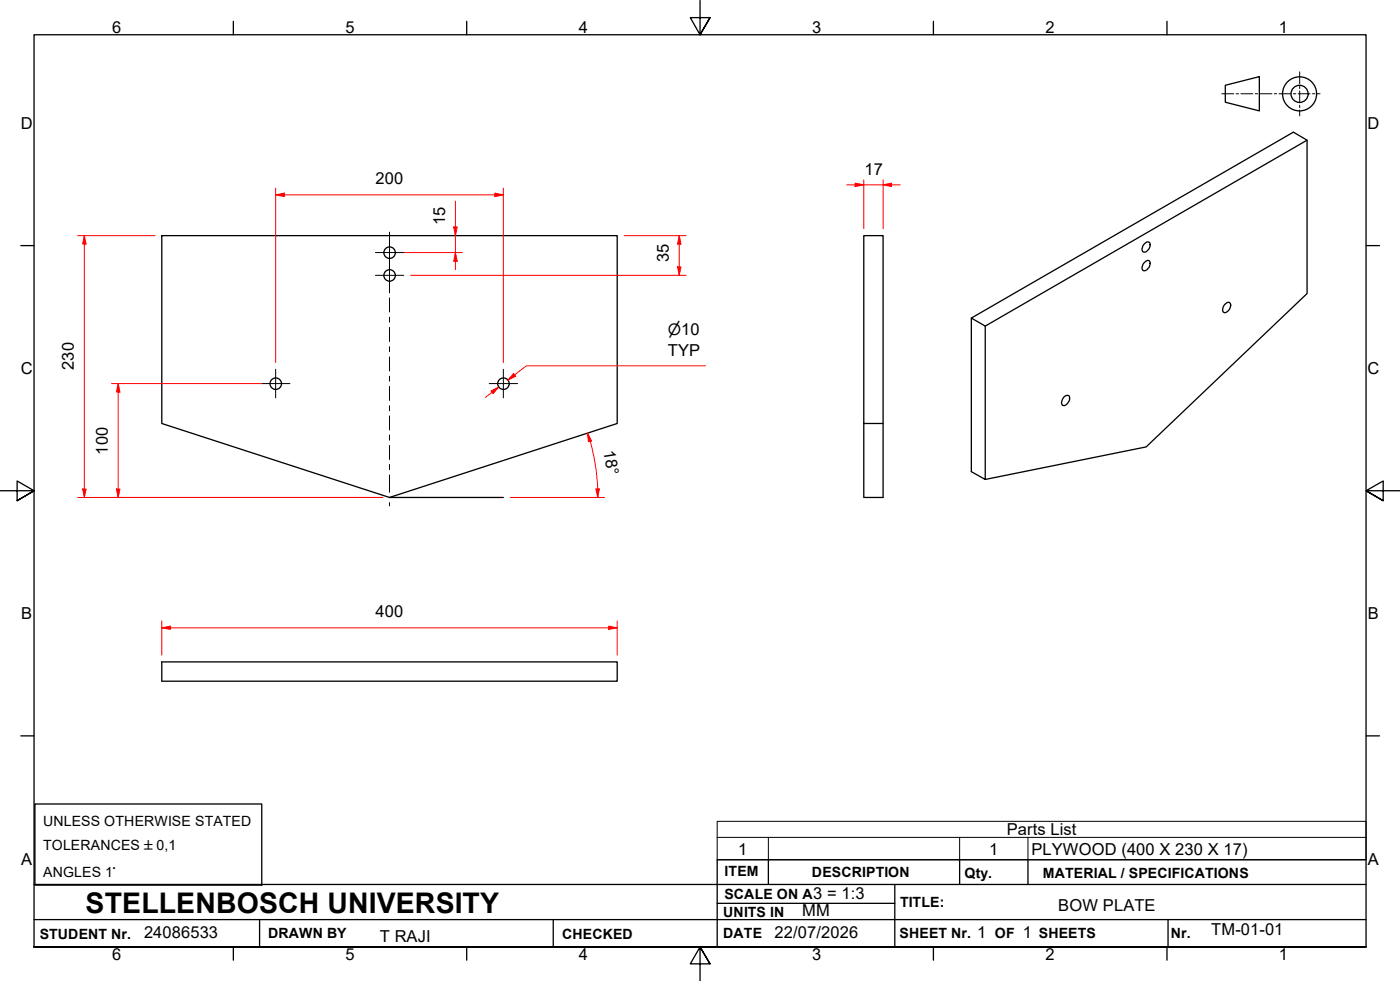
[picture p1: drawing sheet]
<svg xmlns="http://www.w3.org/2000/svg" width="410mm" height="287mm" viewBox="0 0 410 287" stroke-linecap="round" stroke-linejoin="round" font-family="sans-serif">
<!-- layer: Visible Edges(ISO) -->
<g fill="none" stroke="#000" stroke-width=".38">
<path d="M382.7 41l-94.2 54.5M47.4 69h133.3v55l-66.7 21.6-66.6-21.6zM252.9 69h5.7v55h-5.7zM335.2 76.7a.86 .86 0 0 1 1.2-.4 .86 .86 0 0 1 .3 1.2 1.75 1.75 0 0 1-2.1 1.6l-.2-.9 .2-.8zM335.2 71.3a.85 .85 0 0 1 1.2-.4 .85 .85 0 0 1 .3 1.1 1.75 1.75 0 0 1-2.1 1.7l-.2-.9 .2-.8zM284.4 93.1l4.1 2.4v44.8l-4.1-2.2zM284.4 93.1l94.3-54.4 4 2.3v44.9l-47.1 44.9-47.1 9.5M358.5 89.3l.3-.3a.86 .86 0 0 1 1.2-.5 .86 .86 0 0 1 .3 1.2 1.73 1.73 0 0 1-2 1.7l-.3-.9zM311.6 116.2a.88 .88 0 0 1 1.2-.4 .88 .88 0 0 1 .4 1.1 1.81 1.81 0 0 1-2.1 1.7l-.3-.9zM252.9 124v21.6h5.7v-21.6M47.4 193.8h133.3v5.6h-133.3z"/>
<circle cx="114.1" cy="74" r="1.68"/>
<circle cx="114.1" cy="80.6" r="1.68"/>
<circle cx="80.7" cy="112.3" r="1.68"/>
<circle cx="147.4" cy="112.3" r="1.68"/>
</g>
<!-- layer: Symbols(ISO) -->
<path d="M210 245.1v-4.7h190v4.7M210 245.1v6.6h190v-6.6M210 245.1h190M225 245.1v6.6M281 245.1v6.6M301 245.1v6.6" fill="none" stroke="#000" stroke-width=".29"/>
<!-- layer: Border_0 -->
<g fill="none" stroke="#000" stroke-width=".38">
<path d="M68.3 6.2v4M136.7 6.2v4M205 .1v10.1l-2.9-5h5.8l-2.9 5 2.9-5M273.3 6.2v4M341.7 6.2v4M6.1 71.9h3.9M400 71.9h3.9M0 143.7h10l-5-2.9v5.8l5-2.9-5 2.9M410 143.7h-10l5-2.9v5.8l-5-2.9 5 2.9M6.1 215.4h3.9M400 215.4h3.9M10 277.2v-267h390v267h-390h390"/>
<path d="M68.3 277.2v3.9M136.7 277.2v3.9M273.3 277.2v3.9M341.7 277.2v3.9M207.9 282.1l-2.9-4.9 2.9 4.9h-5.8l2.9-4.9v10"/>
</g>
<!-- layer: Sketch Geometry(ISO) -->
<g fill="none" stroke="#000" stroke-width=".38">
<path d="M358.8 25l9.9-2.6v10.1l-9.9-2.6zM114 145.6h33.4M10.2 235.3h66.4v23.8h-66.4zM10 258.9h390M225 251.7v7.2M262 258.9v18.3M281 251.7v7.2M301 251.7v7.2M400 251.7h-190v25.5M10 277.2h390M10 269.2h390M76 269.2v8"/>
<path d="M162 269.2v8M210 264.4h52M342 269.2v8"/>
<circle cx="380.5" cy="27.5" r="5"/>
<circle cx="380.5" cy="27.5" r="2.51"/>
</g>
<g fill="none" stroke="#000" stroke-width=".29">
<path d="M357.8 27.4h3.5M361.9 27.4h.7M363.3 27.4h3.5M367.5 27.4h.7M368.9 27.4h3.5M373.1 27.4h.7M374.5 27.4h3.5M378.7 27.4h.7M380.1 27.4h3.5M380.6 21v3.5M380.6 25.2v.7M380.6 26.6v3.5"/>
<path d="M380.6 30.8v.7M380.6 32.2v1.7M384.3 27.4h.7M385.7 27.4h.8"/>
</g>
<!-- layer: Dimensions(ISO) -->
<path d="M24.7 69v2.5" fill="none" stroke="#f00" stroke-width=".29"/>
<path d="M24.7 69l.5 2.5h-1z" fill="#f00"/>
<path d="M24.7 69l.5 2.5h-1zM24.7 143.1v2.5" fill="none" stroke="#f00" stroke-width=".29"/>
<path d="M24.2 143.1h1l-.5 2.5z" fill="#f00"/>
<path d="M22.7 69h22.7M24.7 71.5v71.6M150.7 109.7l-2 1.6M22.7 145.6h89.4M24.2 143.1h1l-.5 2.5z" fill="none" stroke="#f00" stroke-width=".29"/>
<!-- layer: Center Mark(ISO) -->
<path d="M114 76.5v8.3M109.9 80.6h8.3M76.6 112.3h8.3M80.7 108.1v8.4M143.3 112.3h8.3M147.4 108.1v8.4" fill="none" stroke="#000" stroke-width=".29"/>
<!-- layer: Centerline(ISO) -->
<g fill="none" stroke="#000" stroke-width=".29">
<path d="M114 68v6.1M114 75.6v1.5M114 78.6v4.1M114 84.2v1.5M114 87.2v4.1M114 92.9v1.4M114 95.8v4.2M114 101.5v1.4M114 104.5v4.1M114 110.1v1.5M114 113.1v4.1M114 118.8v1.4"/>
<path d="M114 121.7v4.2M114 127.3v1.6M114 130.4v4.1M114 136v1.5M114 139v5.1M114 147.1v1"/>
</g>
<!-- layer: Dimensions(ISO) -->
<path d="M150.4 109.4l.6 .7-2.3 1.2z" fill="#f00"/>
<path d="M146 113.3l-1.9 1.5M150.4 109.4l.6 .7-2.3 1.2z" fill="none" stroke="#f00" stroke-width=".29"/>
<path d="M143.8 114.4l2.2-1.1-1.6 1.9z" fill="#f00"/>
<path d="M250.4 54.1h2.5M143.8 114.4l2.2-1.1-1.6 1.9zM144.1 114.8l-2 1.5M206.6 107.1h-52.5l-5.4 4.2" fill="none" stroke="#f00" stroke-width=".29"/>
<path d="M250.4 53.6l2.5 .5-2.5 .5z" fill="#f00"/>
<path d="M250.4 53.6l2.5 .5-2.5 .5zM258.6 54.1h2.4" fill="none" stroke="#f00" stroke-width=".29"/>
<path d="M258.6 54.1l2.4-.5v1z" fill="#f00"/>
<path d="M247.9 54.1h2.5M252.9 54.1h5.7M252.9 52.7v14.2M258.6 54.1l2.4-.5v1zM258.6 52.7v14.2M261 54.1h2.6M34.6 112.3v2.5" fill="none" stroke="#f00" stroke-width=".29"/>
<path d="M34.6 112.3l.5 2.5h-1z" fill="#f00"/>
<path d="M34.6 112.3l.5 2.5h-1zM34.6 143.1v2.5" fill="none" stroke="#f00" stroke-width=".29"/>
<path d="M34.1 143.1h1l-.5 2.5z" fill="#f00"/>
<path d="M198.9 69v2.5M32.6 112.3h44M34.6 114.8v28.3M32.6 145.6h79.5M34.1 143.1h1l-.5 2.5z" fill="none" stroke="#f00" stroke-width=".29"/>
<path d="M198.9 69l.5 2.5h-1z" fill="#f00"/>
<path d="M198.9 69l.5 2.5h-1zM198.9 78.1v2.5" fill="none" stroke="#f00" stroke-width=".29"/>
<path d="M198.4 78.1h1l-.5 2.5z" fill="#f00"/>
<path d="M80.7 57h2.5M182.8 69h18.1M198.4 78.1h1l-.5 2.5zM198.9 71.5v6.6M120.2 80.6h80.7" fill="none" stroke="#f00" stroke-width=".29"/>
<path d="M80.7 57l2.5-.5v1z" fill="#f00"/>
<path d="M80.7 57l2.5-.5v1zM144.9 57h2.5" fill="none" stroke="#f00" stroke-width=".29"/>
<path d="M144.9 56.5l2.5 .5-2.5 .5z" fill="#f00"/>
<path d="M80.7 55.1v51M83.2 57h61.7M144.9 56.5l2.5 .5-2.5 .5zM147.4 55.1v51M172 126.8l.8 2.4" fill="none" stroke="#f00" stroke-width=".29"/>
<path d="M172 126.8l1.2 2.2-.9 .3z" fill="#f00"/>
<path d="M172 126.8l1.2 2.2-.9 .3zM175 143.1v2.5" fill="none" stroke="#f00" stroke-width=".29"/>
<path d="M174.5 143.1h1l-.5 2.5z" fill="#f00"/>
<path d="M172.8 129.1l1.5 6.9 .7 7.1M149.4 145.6h27.6M174.5 143.1h1l-.5 2.5zM47.4 183.8h2.5" fill="none" stroke="#f00" stroke-width=".29"/>
<path d="M47.4 183.8l2.5-.5v.9z" fill="#f00"/>
<path d="M47.4 183.8l2.5-.5v.9zM178.2 183.8h2.5" fill="none" stroke="#f00" stroke-width=".29"/>
<path d="M178.2 183.3l2.5 .5-2.5 .4z" fill="#f00"/>
<path d="M133.3 66.4v2.6M47.4 181.8v10M49.9 183.8h128.3M178.2 183.3l2.5 .5-2.5 .4zM180.7 181.8v10" fill="none" stroke="#f00" stroke-width=".29"/>
<!-- layer: Center Mark(ISO) -->
<path d="M109.9 73.9h8.3M114 69.8v8.3" fill="none" stroke="#000" stroke-width=".29"/>
<!-- layer: Dimensions(ISO) -->
<path d="M132.8 66.4h1.1l-.6 2.6z" fill="#f00"/>
<path d="M132.8 66.4h1.1l-.6 2.6zM133.3 73.9v2.6" fill="none" stroke="#f00" stroke-width=".29"/>
<path d="M133.3 73.9l.6 2.6h-1.1z" fill="#f00"/>
<path d="M133.3 58.9v7.5M118.2 73.9h17.2M133.3 73.9l.6 2.6h-1.1zM133.3 69v4.9M133.3 76.5v2.4" fill="none" stroke="#f00" stroke-width=".29"/>
<text font-size="8.3" x="25.1" y="267.2">STELLENBOSCH UNIVERSITY</text>
<g font-size="4.8">
<text x="32.8" y="9.7">6</text>
<text x="101.2" y="9.7">5</text>
<text x="169.5" y="9.7">4</text>
<text x="237.8" y="9.7">3</text>
<text x="306.1" y="9.7">2</text>
<text x="374.5" y="9.7">1</text>
<text x="6.1" y="37.8">D</text>
<text x="400.4" y="37.8">D</text>
<text x="110" y="54">200</text>
<text x="253.2" y="51.1">17</text>
<text x="130.3" y="65.9" transform="rotate(-90 130.3 65.9)">15</text>
<text x="195.8" y="76.7" transform="rotate(-90 195.8 76.7)">35</text>
<text x="195.6" y="104.1">TYP</text>
<text x="6.1" y="109.6">C</text>
<text x="21.7" y="108.3" transform="rotate(-90 21.7 108.3)">230</text>
<text x="400.4" y="109.6">C</text>
<text x="176.7" y="132" transform="rotate(81 176.7 132)">18°</text>
<text x="31.6" y="133" transform="rotate(-90 31.6 133)">100</text>
<text x="6.2" y="181.3">B</text>
<text x="110" y="180.7">400</text>
<text x="400.5" y="181.3">B</text>
<text x="294.8" y="244.5">Parts List</text>
<text x="216.2" y="250.1">1</text>
<text x="289.6" y="250.1">1</text>
<text x="302" y="250.2">PLYWOOD (400 X 230 X 17)</text>
<text x="6.2" y="253.1">A</text>
<text x="400.5" y="253.1">A</text>
<text x="238.1" y="263.2">3 = 1:3</text>
<text x="234.9" y="268.2">MM</text>
<text x="309.9" y="266.7">BOW PLATE</text>
<text x="42.2" y="274.5">24086533</text>
<text x="111.2" y="275.7">T RAJI</text>
<text x="226.8" y="274.5">22/07/2026</text>
<text x="286.1" y="274.5">1</text>
<text x="299.5" y="274.7">1</text>
<text x="354.6" y="273.6">TM-01-01</text>
<text x="32.8" y="281.1">6</text>
<text x="101.2" y="281.1">5</text>
<text x="169.5" y="281.1">4</text>
<text x="237.8" y="281.1">3</text>
<text x="306.1" y="281.1">2</text>
<text x="374.5" y="281.1">1</text>
</g>
<text font-size="4.6" x="195.6" y="98">⌀10</text>
<g font-size="4.1">
<text x="12.6" y="241.7">UNLESS OTHERWISE STATED</text>
<text x="12.6" y="248.7">TOLERANCES ±0,1</text>
<text x="12.6" y="256.8">ANGLES 1°</text>
<text x="212.2" y="256.5">ITEM</text>
<text x="237.7" y="256.7">DESCRIPTION</text>
<text x="282.4" y="256.9">Qty.</text>
<text x="305.4" y="256.9">MATERIAL / SPECIFICATIONS</text>
<text x="212.1" y="263">SCALE ON A</text>
<text x="211.8" y="268.4">UNITS IN</text>
<text x="263.5" y="265.6">TITLE:</text>
<text x="11.6" y="274.8">STUDENT Nr.</text>
<text x="78.5" y="274.6">DRAWN BY</text>
<text x="164.6" y="274.8">CHECKED</text>
<text x="211.8" y="274.6">DATE</text>
<text x="263.4" y="274.6">SHEET Nr.</text>
<text x="291.3" y="274.6">OF</text>
<text x="304.2" y="274.6">SHEETS</text>
<text x="342.8" y="274.5">Nr.</text>
</g>
</svg>
